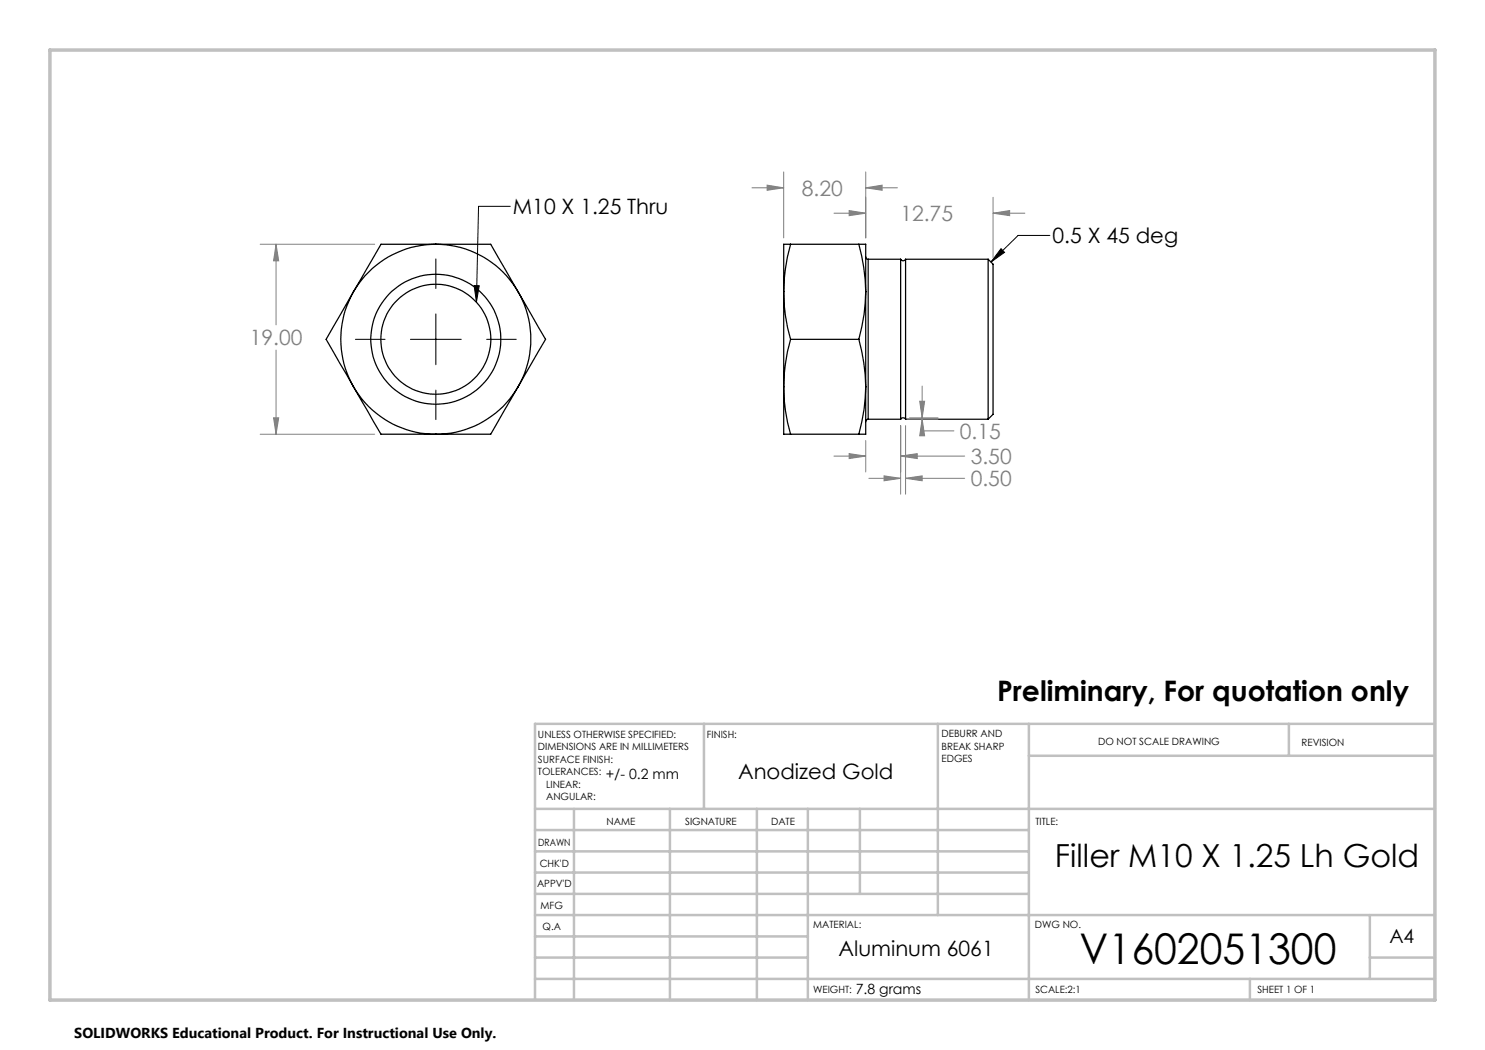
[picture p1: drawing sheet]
<svg xmlns="http://www.w3.org/2000/svg" width="297mm" height="210mm" viewBox="0 0 297 210" stroke-linecap="round" stroke-linejoin="round" font-family="sans-serif">
<g fill="none" stroke="#000" stroke-width=".25">
<path d="M70.7 58.3a19.1 19.1 0 0 0 0 19.1M70.7 58.3l-5.5 9.6 5.5 9.5M87.2 48.9a19 19 0 0 0-16.5 9.4M87.2 48.9a19 19 0 0 1 16.4 9.4M87.2 48.9h-11l-5.5 9.4M87.2 48.9h10.9l5.5 9.4M103.6 58.3a19.1 19.1 0 0 1 0 19.1M103.6 58.3l5.5 9.6-5.5 9.5M156.7 58.3a34 34 0 0 0 1.4 9.6M156.7 58.3v19.1M158.1 48.9a36 36 0 0 0-1.4 9.4M158.1 48.9h-1.4v9.4"/>
<path d="M158.1 48.9h13.7M171.8 48.9a37.9 37.9 0 0 1 1.3 9.4M171.8 48.9h1.3v9.4M173.1 51.4l.1 .2 .4 .2M173.1 58.3v19.1M173.1 58.3a36 36 0 0 1-1.3 9.6M173.6 51.8v32M173.6 51.8h6.5M180.1 51.8a.54 .54 0 0 0 .5 .4 .54 .54 0 0 0 .5-.4M180.1 51.8v32M181.1 51.8v32M181.1 51.8h16.5"/>
<path d="M197.6 51.8l1 1v30.1l-1 .9M197.6 51.8v32M70.7 77.4a19 19 0 0 0 16.5 9.4M70.7 77.4l5.5 9.4h11M103.6 77.4a19 19 0 0 1-16.4 9.4M103.6 77.4l-5.5 9.4h-10.9M156.7 77.4a34 34 0 0 0 1.4 9.4M156.7 77.4v9.4h1.4M158.1 67.9a36 36 0 0 0-1.4 9.5M158.1 67.9h13.7M171.8 67.9a37.9 37.9 0 0 1 1.3 9.5M173.1 77.4a36 36 0 0 1-1.3 9.4"/>
<path d="M173.1 77.4v9.4h-1.3M158.1 86.8h13.7M173.6 83.8l-.3 .2-.2 .3M173.6 83.8h6.5M180.1 83.8a.57 .57 0 0 1 1 0M181.1 83.8h16.5"/>
<circle cx="87.2" cy="67.9" r="11"/>
<circle cx="87.2" cy="67.8" r="13"/>
</g>
<path d="M87.2 51.8v5.9M94.8 57.1h1l-.5 3.3zM102.1 41.3h-6.4l-.4 19.1M200.2 49.7l.7 .8-2.7 1.9zM210 47.1h-6.4l-5.4 5.3M71.1 67.9h5.9M82.1 67.9h10.2M87.2 62.8v10.1M87.2 78v5.9M97.3 67.9h6" fill="none" stroke="#000" stroke-width=".2"/>
<g fill="none" stroke="#808080" stroke-width=".2">
<path d="M150.4 37.6h6.3M153.4 37l3.3 .6-3.3 .5zM156.7 34.4v13.2M173.1 37.6l3.3-.6v1.1zM173.1 34.4v13.2M173.1 37.6h6.4M198.6 39.5v12.1M52 48.9h22.9M55.2 48.9l.5 3.3h-1zM55.2 48.9v16.1M166.8 42.6h6.3M169.8 42.1l3.3 .5-3.3 .5z"/>
<path d="M198.6 42.6l3.3-.5v1zM198.6 42.6h6.4M55.2 70v16.8M184.4 77.2v6.4M52 86.8h22.9M54.7 83.6h1l-.5 3.2zM166.8 91.2h6.3M169.8 90.7l3.3 .5-3.3 .5zM173.1 88.1v6.3M173.8 95.7h6.3M176.8 95.2l3.3 .5-3.3 .5zM180.1 91.2l3.3-.5v1z"/>
<path d="M180.1 85.1v13.7M180.1 91.2h12.8M181.1 95.7l3.3-.5v1zM181.1 85.1v13.7M181.1 95.7h11.8M181.4 83.8h6.2M181.9 83.6h5.7M183.9 80.2h1l-.5 3.4zM184.4 83.8l.5 3.4h-1zM184.4 83.8v2.4h6.4"/>
</g>
<g fill="none" stroke="#c0c0c0" stroke-width=".5">
<path d="M140.8 144.8v17M187.6 144.8v38.2M205.8 144.8v55.2M205.8 151.2h81.2M257.8 144.8v6.4M287 144.8h-180v55.2M107 161.8h180M107 178.8h98.8M107 174.5h98.8M107 170.3h98.8M107 166h98.8M114.8 161.8v38.2"/>
<path d="M134 161.8v38.2M151.4 161.8v38.2M161.6 161.8v38.2M172 161.8v17M107 195.8h180M107 191.5h54.6M107 187.3h54.6M107 183h180M250 195.8v4.2M274 191.5h13M274 183v12.8"/>
</g>
<path d="M10 10h277v190h-277z" fill="none" stroke="#c0c0c0" stroke-width=".7"/>
<path d="M94.8 57.1h1l-.5 3.3zM200.2 49.7l.7 .8-2.7 1.9z" fill="#000"/>
<path d="M55.2 48.9l.5 3.3h-1zM54.7 83.6h1l-.5 3.2zM153.4 37l3.3 .6-3.3 .5zM173.1 37.6l3.3-.6v1.1zM169.8 42.1l3.3 .5-3.3 .5zM198.6 42.6l3.3-.5v1zM176.8 95.2l3.3 .5-3.3 .5zM181.1 95.7l3.3-.5v1zM184.4 83.8l.5 3.4h-1zM183.9 80.2h1l-.5 3.4zM169.8 90.7l3.3 .5-3.3 .5zM180.1 91.2l3.3-.5v1z" fill="#808080"/>
<text font-size="8.5" x="215.9" y="192.7">V1602051300</text>
<text font-size="6.3" x="211" y="173.5">Filler M10 X 1.25 Lh Gold</text>
<text font-size="5.6" x="199.4" y="140.2">Preliminary, For quotation only</text>
<g font-size="4.2" fill="#808080">
<text x="160.4" y="39.1">8.20</text>
<text x="180.1" y="44.2">12.75</text>
<text x="50" y="69.1">19.00</text>
<text x="192" y="87.8">0.15</text>
<text x="194.1" y="92.8">3.50</text>
<text x="194.1" y="97.2">0.50</text>
</g>
<g font-size="4.2">
<text x="102.6" y="42.9">M10 X 1.25 Thru</text>
<text x="210.5" y="48.7">0.5 X 45 deg</text>
<text x="147.6" y="155.8">Anodized Gold</text>
<text x="167.7" y="191.2">Aluminum 6061</text>
</g>
<text font-size="3.9" x="277.9" y="188.5">A4</text>
<text font-size="2.9" x="14.9" y="207.6">SOLIDWORKS Educational Product. For Instructional Use Only.</text>
<g font-size="2.8">
<text x="121.1" y="155.8">+/- 0.2 mm</text>
<text x="171.1" y="198.8">7.8 grams</text>
</g>
<g font-size="2">
<text x="107.6" y="147.6">UNLESS OTHERWISE SPECIFIED:</text>
<text x="141.4" y="147.6">FINISH:</text>
<text x="188.3" y="147.5">DEBURR AND</text>
<text x="188.3" y="150">BREAK SHARP</text>
<text x="219.6" y="149">DO NOT SCALE DRAWING</text>
<text x="260.3" y="149.2">REVISION</text>
<text x="107.6" y="150.1">DIMENSIONS ARE IN MILLIMETERS</text>
<text x="107.6" y="152.6">SURFACE FINISH:</text>
<text x="107.6" y="155.1">TOLERANCES:</text>
<text x="188.3" y="152.5">EDGES</text>
<text x="109.2" y="157.6">LINEAR:</text>
<text x="109.2" y="160.1">ANGULAR:</text>
<text x="121.3" y="165">NAME</text>
<text x="137" y="164.9">SIGNATURE</text>
<text x="154.2" y="164.9">DATE</text>
<text x="207.1" y="164.9">TITLE:</text>
<text x="107.6" y="169.1">DRAWN</text>
<text x="107.9" y="173.3">CHK'D</text>
<text x="107.4" y="177.4">APPV'D</text>
<text x="108.1" y="181.8">MFG</text>
<text x="108.5" y="186">Q.A</text>
<text x="162.6" y="185.5">MATERIAL:</text>
<text x="207" y="185.5">DWG NO.</text>
<text x="162.6" y="198.5">WEIGHT:</text>
<text x="207.1" y="198.6">SCALE:2:1</text>
<text x="251.5" y="198.6">SHEET 1 OF 1</text>
</g>
</svg>
